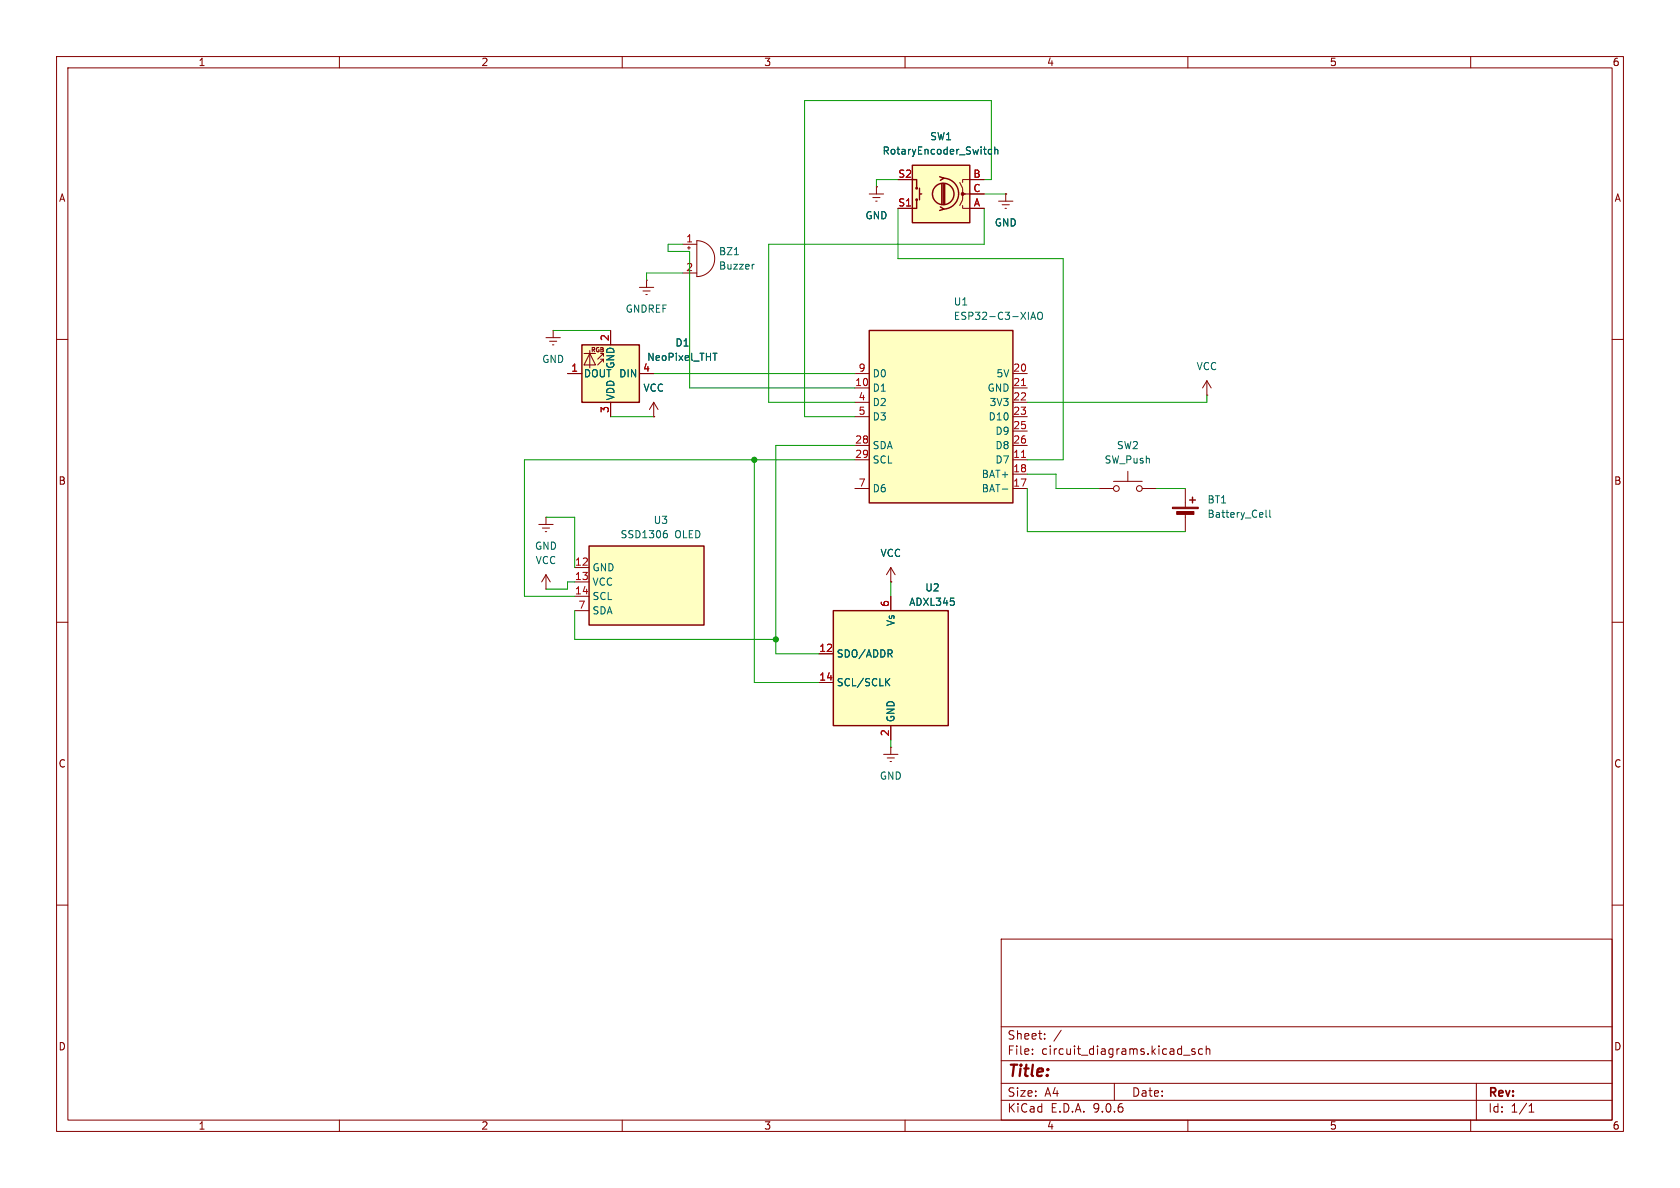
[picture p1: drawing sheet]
<svg xmlns="http://www.w3.org/2000/svg" width="297mm" height="210mm" viewBox="0 0 297 210" stroke-linecap="round" stroke-linejoin="round" font-family="sans-serif">
<g fill="none" stroke="#840000" stroke-width=".18">
<path d="M10 10h277v190h-277zM12 12h273v186h-273zM60 10v2M110 10v2M160 10v2M210 10v2M260 10v2M113 50.8h2.6M113.7 51.4h1.2M114.2 52.1h.2M114.3 49.5h.1M114.3 49.5v1.3"/>
<path d="M10 60h2M285 60h2M209.5 86.4v3.3M209.5 90.7v3.3M10 110h2M285 110h2M10 160h2M177 166h108v32h-108zM285 160h2M60 198v2M110 198v2M160 198v2"/>
<path d="M177 194.5h108M177 191.5h108M177 187.5h108M177 181.5h108M182.5 186.3v.1M182.5 185.5v.1M184.7 183.6v.1M184.7 182.8v.1M187.6 182.1l-1.3 2M197 191.5v3M209.2 186.5h1.2M210 198v2"/>
<path d="M211.2 185.5l-.3-.1-.2 .2v.2l.5 .2v.3h-.5M212.6 185.5l-.4-.1-.3 .3v.4l.1 .2h.6M213.2 185.5l.3-.1 .3 .1 .1 .9M213.2 184.9v1.5M260 198v2M261 191.5v6.5M270.3 196.6h.9M270.3 195.5l.4-.4v1.5"/>
</g>
<g fill="#840000" stroke="#840000" stroke-width=".18">
<path d="M207.3 89.7h4.5v.2h-4.5z"/>
<path d="M208 90.4h3.1v.5h-3.1z"/>
</g>
<path d="M210.3 88.4h1M210.8 87.9v1" fill="none" stroke="#840000" stroke-width=".25"/>
<path d="M223.8 90.2v1.1l.2 .1M224.5 90.2v1.1l.2 .1" fill="none" stroke="#006464" stroke-width=".18"/>
<path d="M153.7 58.4h25.4v30.5h-25.4z" fill="#ffffc2"/>
<path d="M153.7 58.4h25.4v30.5h-25.4z" fill="none" stroke="#840000" stroke-width=".25"/>
<g fill="none" stroke="#840000" stroke-width=".18">
<path d="M153.7 34.3h2.5M154.3 34.9h1.3M154.8 35.6h.3M154.9 33h.1M154.9 33v1.3M151.1 66h2.6M151.1 68.6h2.6M151.1 71.1h2.6M151.1 73.7h2.6M151.1 78.7h2.6M179.1 66h2.5M179.1 68.6h2.5"/>
<path d="M179.1 71.1h2.5M179.1 73.7h2.5M179.1 78.7h2.5M179.1 76.2h2.5M151.1 81.3h2.6M151.1 86.4h2.6M179.1 81.3h2.5M179.1 86.4h2.5M179.1 83.8h2.5M194.3 86.4h2.5M196.8 85.1h5.1M199.4 83.3v1.8"/>
<path d="M201.9 86.4h2.6"/>
<circle cx="197.4" cy="86.4" r=".51"/>
<circle cx="201.4" cy="86.4" r=".51"/>
</g>
<path d="M180.6 68.2h.7M180.6 80.9h.7" fill="none" stroke="#a90000" stroke-width=".18"/>
<path d="M182.2 56.5l.5-1.3 .4 1.3M182.4 56.1h.6M183.6 55.3l.1-.1a.43 .43 0 0 1 .6 .4v.4a.42 .42 0 0 1-.4 .5 .42 .42 0 0 1-.5-.5v-.4zM177.2 86.5h1" fill="none" stroke="#006464" stroke-width=".18"/>
<path d="M104.1 96.5h20.4v14h-20.4z" fill="#ffffc2"/>
<path d="M104.1 96.5h20.4v14h-20.4z" fill="none" stroke="#840000" stroke-width=".25"/>
<g fill="none" stroke="#840000" stroke-width=".18">
<path d="M95.2 92.7h2.6M95.9 93.3h1.3M96.4 94h.2M96.5 91.4h.1M96.5 91.4v1.3M96.5 104.1h.1M96.5 101.6v2.5M96.5 101.6l-.7 1.3M96.5 101.6l.8 1.3M101.6 100.3h2.5M101.6 102.9h2.5M101.6 105.4h2.5"/>
<path d="M101.6 108h2.5"/>
</g>
<path d="M117.5 94.3h.2l.3 .2-.1 .4-.4 .2M117.6 93.8h.3" fill="none" stroke="#006464" stroke-width=".18"/>
<path d="M161.3 29.2h10.1v10.2h-10.1z" fill="#ffffc2"/>
<g fill="none" stroke="#840000" stroke-width=".25">
<path d="M161.3 29.2h10.1v10.2h-10.1zM161.3 31.8h.8v1.5M162.1 35.3v1.5h-.8M162.6 33.3v2M162.6 34.3h.3M166.1 31.2l.8 .3-.7 .4M166.2 36.6l.7 .4-.8 .2M166.5 32.5v3.6M166.8 31.5a2.73 2.73 0 0 1 2.7 2.7 2.73 2.73 0 0 1-2.7 2.8M166.8 32.5v3.6M167 32.5v3.6"/>
<circle cx="162.1" cy="35.3" r=".13"/>
<circle cx="162.1" cy="33.3" r=".13"/>
<circle cx="166.8" cy="34.3" r="1.9"/>
</g>
<g fill="none" stroke="#840000" stroke-width=".18">
<path d="M158.7 36.8h2.6M169.7 32.3l.5 1v1h3.8M170.2 36.3v.5h3.8M170.7 34.3h-.5v1l-.5 1M174 31.8h-3.8v.5M176.5 35.6h2.6M177.2 36.2h1.2M177.7 36.8h.2M177.8 34.3h.1M177.8 34.3v1.3M96.5 59.7h2.6M97.8 58.4h.1"/>
<path d="M97.8 58.4v1.3M97.2 60.3h1.2M97.7 61h.2"/>
</g>
<circle cx="170.2" cy="34.3" r=".25" fill="#840000" stroke="#840000" stroke-width=".18"/>
<path d="M175.3 26.5l-.3-.1-.3 .2 .1 .6h.5M175.9 26.5l.1-.1 .3 .1 .1 .7M175.9 26v1.2" fill="none" stroke="#006464" stroke-width=".18"/>
<path d="M102.9 61h10.1v10.1h-10.1z" fill="#ffffc2"/>
<g fill="none" stroke="#840000" stroke-width=".18">
<path d="M107.9 58.4v2.6M100.3 66h2.6M103.3 62.5h2M104.3 62v3M104.3 62.5l1 2h-2zM106.2 63.5h.5M106.7 64v-.5l-1 1M106.7 63v-.5l-1 1M107.9 71.1v2.6M113 66h2.6M115.6 73.7h.1M115.6 71.1l-.8 1.3"/>
<path d="M115.6 71.1l.7 1.3M115.6 71.1v2.6M157.5 102.9h.1M157.5 100.3l-.8 1.3M157.5 100.3l.7 1.3M157.5 100.3v2.6M156.2 133.4h2.5M156.8 134h1.3M157.4 134.6h.2M157.5 132.1h.1M157.5 132.1v1.3"/>
</g>
<path d="M102.9 61h10.1v10.1h-10.1z" fill="none" stroke="#840000" stroke-width=".25"/>
<path d="M126 62.4h.8" fill="none" stroke="#006464" stroke-width=".18"/>
<path d="M147.3 108h20.3v20.3h-20.3z" fill="#ffffc2"/>
<path d="M147.3 108h20.3v20.3h-20.3z" fill="none" stroke="#840000" stroke-width=".25"/>
<g fill="none" stroke="#840000" stroke-width=".18">
<path d="M154.9 33h.1M158.7 36.8h2.6M171.4 36.8h2.6M171.4 34.3h2.6M171.4 31.8h2.6M177.8 34.3h.1M107.9 58.4v2.6M120.6 43.2h2.6M120.6 48.3h2.6M121.5 43.8h.5M121.8 43.6v.5M123.2 42.5a3.2 3.2 0 0 1 3.2 3.2 3.2 3.2 0 0 1-3.2 3.2z"/>
<path d="M100.3 66h2.6M107.9 71.1v2.6M113 66h2.6M115.6 73.7h.1M213.4 69.9h.1M213.4 67.3l-.8 1.3M213.4 67.3l.7 1.3M213.4 67.3v2.6M144.8 115.6h2.5M157.5 102.9h.1M157.5 105.4v2.6M144.8 120.7h2.5"/>
<path d="M157.5 128.3v2.5"/>
</g>
<path d="M175.3 26.5l-.3-.1-.3 .2 .1 .6h.5M175.9 26.5l.1-.1 .3 .1 .1 .7M175.9 26v1.2M129.8 45h.8M133.3 46.7l-.2 .1M126 62.4h.8M157.3 120l-.7 .7M157.3 115.5l.4 .6M157.7 115v.4M156.8 120.5l.5 .7" fill="none" stroke="#006464" stroke-width=".18"/>
<g fill="none" stroke="#009600" stroke-width=".18">
<path d="M158.7 36.8v8.9h29.3v35.6h-6.4M158.7 31.8h-3.8v1.2M174 36.8v6.4h-38.1v27.9h15.2M174 31.8h1.3v-14h-33.1v55.9h8.9M174 34.3h3.8M97.8 58.4h10.1M120.6 48.3h-6.3v1.2M120.6 43.2h-2.5v1.3h3.8v24.1h29.2M107.9 73.7h7.7M115.6 66h35.5M151.1 78.7h-13.9v36.9h7.6M213.4 69.9v1.2h-31.8"/>
<path d="M96.5 91.4h5.1v8.9M133.3 81.3v39.4h11.5M151.1 81.3h-58.4v24.1h8.9M181.6 86.4v7.6h27.9M181.6 83.8h5.1v2.6h7.6M204.5 86.4h5M101.6 108v5h35.6M101.6 102.9h-1.3v1.2h-3.8M157.5 102.9v2.5M157.5 130.8v1.3"/>
</g>
<g fill="#009600" stroke="#009600" stroke-width=".18">
<circle cx="133.3" cy="81.3" r=".46"/>
<circle cx="137.2" cy="113" r=".46"/>
</g>
<text font-size="2.8" fill="#840000" x="178" y="190.9">Title:</text>
<g font-size="2.1" fill="#840000">
<text x="178" y="184">Sheet:</text>
<text x="178" y="186.7">File:</text>
<text x="184.1" y="186.7">circuit_diagrams.kicad_sch</text>
<text x="178" y="196.9">KiCad</text>
<text x="178" y="194.1">Size:</text>
<text x="184.7" y="194.1">A4</text>
<text x="185.7" y="196.9">E.D.A.</text>
<text x="193.3" y="196.9">9.0.6</text>
<text x="200" y="194.1">Date:</text>
<text x="263" y="194.3">Rev:</text>
<text x="263" y="196.9">Id:</text>
<text x="267.1" y="196.9">1/1</text>
</g>
<g font-size="1.8" fill="#840000">
<text x="35" y="11.9">1</text>
<text x="85" y="11.9">2</text>
<text x="135" y="11.9">3</text>
<text x="185" y="11.9">4</text>
<text x="235" y="11.9">5</text>
<text x="285" y="11.9">6</text>
<text x="10.3" y="35.9">A</text>
<text x="285.3" y="35.9">A</text>
<text x="10.3" y="85.9">B</text>
<text x="285.3" y="85.9">B</text>
<text x="10.3" y="135.9">C</text>
<text x="285.3" y="135.9">C</text>
<text x="10.3" y="185.9">D</text>
<text x="285.3" y="185.9">D</text>
<text x="35" y="199.9">1</text>
<text x="85" y="199.9">2</text>
<text x="135" y="199.9">3</text>
<text x="185" y="199.9">4</text>
<text x="235" y="199.9">5</text>
<text x="285" y="199.9">6</text>
</g>
<g font-size="1.8" fill="#006464">
<text x="155.9" y="27.5">RotaryEncoder_Switch</text>
<text x="164.3" y="25">SW1</text>
<text x="152.9" y="39">GND</text>
<text x="175.8" y="40.2">GND</text>
<text x="127" y="45.3">BZ1</text>
<text x="127" y="47.9">Buzzer</text>
<text x="110.5" y="55.5">GNDREF</text>
<text x="168.5" y="54.2">U1</text>
<text x="168.5" y="56.7">ESP32-C3-XIAO</text>
<text x="95.8" y="64.4">GND</text>
<text x="108.8" y="65.3" transform="rotate(-90 108.8 65.3)">GND</text>
<text x="114.3" y="64">NeoPixel_THT</text>
<text x="119.3" y="61.5">D1</text>
<text x="211.4" y="65.6">VCC</text>
<text x="103.1" y="66.9">DOUT DIN</text>
<text x="108.8" y="70.9" transform="rotate(-90 108.8 70.9)">VDD</text>
<text x="113.7" y="69.4">VCC</text>
<text x="154.2" y="66.9">D0</text>
<text x="154.2" y="69.4">D1</text>
<text x="154.2" y="72">D2</text>
<text x="174.5" y="69.4">GND</text>
<text x="174.9" y="72">3V3</text>
<text x="176.1" y="66.9">5V</text>
<text x="154.2" y="74.5">D3</text>
<text x="174.7" y="74.5">D10</text>
<text x="175.9" y="77.1">D9</text>
<text x="154.2" y="79.6">SDA</text>
<text x="154.2" y="82.1">SCL</text>
<text x="175.9" y="79.6">D8</text>
<text x="175.9" y="82.1">D7</text>
<text x="195.2" y="82.1">SW_Push</text>
<text x="197.4" y="79.6">SW2</text>
<text x="154.2" y="87.2">D6</text>
<text x="173.5" y="84.7">BAT+</text>
<text x="173.5" y="87.2">BAT-</text>
<text x="213.4" y="89.2">BT1</text>
<text x="109.6" y="95.4">SSD1306</text>
<text x="115.5" y="92.8">U3</text>
<text x="119.3" y="95.4">OLED</text>
<text x="213.4" y="91.7">Battery_Cell</text>
<text x="94.5" y="97.4">GND</text>
<text x="94.6" y="99.9">VCC</text>
<text x="104.6" y="101.2">GND</text>
<text x="155.6" y="98.7">VCC</text>
<text x="104.6" y="103.7">VCC</text>
<text x="104.6" y="106.3">SCL</text>
<text x="160.6" y="107.3">ADXL345</text>
<text x="163.5" y="104.7">U2</text>
<text x="104.6" y="108.8">SDA</text>
<text x="158.3" y="110.8" transform="rotate(-90 158.3 110.8)">Vs</text>
<text x="147.8" y="116.4">SDO/ADDR</text>
<text x="147.8" y="121.5">SCL/SCLK</text>
<text x="158.3" y="127.8" transform="rotate(-90 158.3 127.8)">GND</text>
<text x="155.4" y="138">GND</text>
</g>
<g font-size="1.8" fill="#a90000">
<text x="158.7" y="31.5">S2</text>
<text x="172" y="34">C</text>
<text x="172" y="31.5">B</text>
<text x="158.7" y="36.6">S1</text>
<text x="172.1" y="36.6">A</text>
<text x="121.2" y="42.9">1</text>
<text x="121.2" y="48">2</text>
<text x="100.9" y="65.8">1</text>
<text x="107.7" y="60.4" transform="rotate(-90 107.7 60.4)">2</text>
<text x="113.6" y="65.8">4</text>
<text x="151.7" y="65.8">9</text>
<text x="179" y="65.8">20</text>
<text x="151.1" y="68.3">10</text>
<text x="151.7" y="70.9">4</text>
<text x="179" y="68.3">21</text>
<text x="179" y="70.9">22</text>
<text x="107.7" y="73.1" transform="rotate(-90 107.7 73.1)">3</text>
<text x="151.7" y="73.4">5</text>
<text x="179" y="73.4">23</text>
<text x="179" y="75.9">25</text>
<text x="151.1" y="78.5">28</text>
<text x="151.1" y="81">29</text>
<text x="179" y="78.5">26</text>
<text x="179" y="81">11</text>
<text x="179" y="83.6">18</text>
<text x="151.7" y="86.1">7</text>
<text x="179" y="86.1">17</text>
<text x="101.6" y="100.1">12</text>
<text x="101.6" y="102.6">13</text>
<text x="101.6" y="105.2">14</text>
<text x="102.2" y="107.7">7</text>
<text x="157.2" y="107.4" transform="rotate(-90 157.2 107.4)">6</text>
<text x="144.7" y="115.3">12</text>
<text x="144.7" y="120.4">14</text>
<text x="157.2" y="130.2" transform="rotate(-90 157.2 130.2)">2</text>
</g>
<text font-size="1.1" fill="#840000" x="104.4" y="62.5">RGB</text>
</svg>
